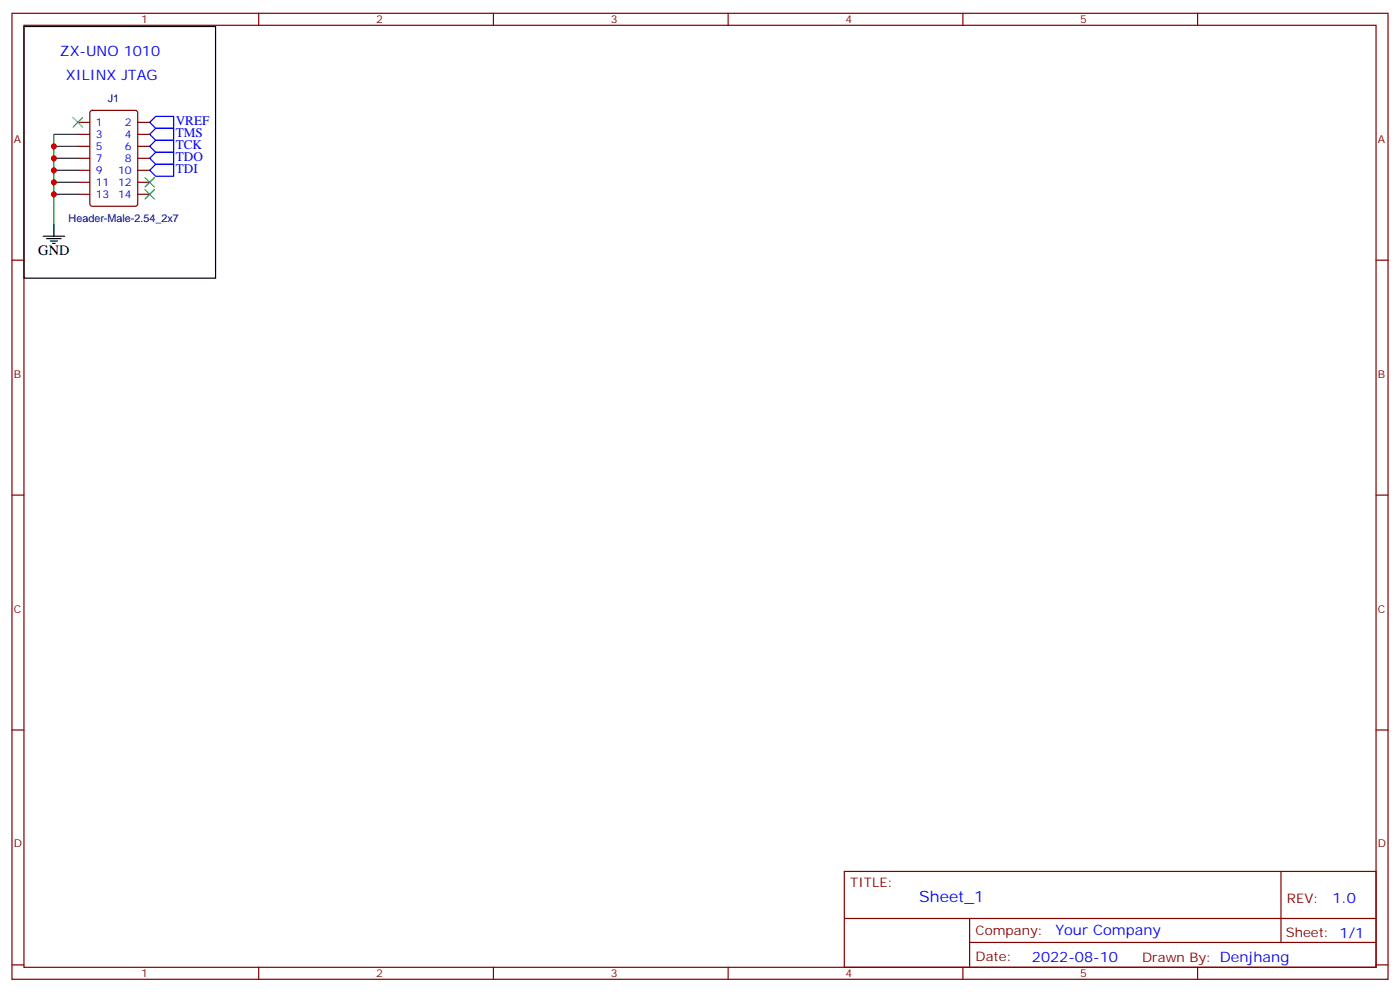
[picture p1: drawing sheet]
<svg xmlns="http://www.w3.org/2000/svg" width="412mm" height="292mm" viewBox="0 0 412 292" stroke-linecap="round" stroke-linejoin="round" font-family="sans-serif">
<g fill="none" stroke="#870000" stroke-width=".35">
<path d="M3.5 3.9h405.4v284.4h-405.4zM7.1 7.4h398.2v277.3h-398.2zM76.2 3.9v3.5M145.3 3.9v3.5M214.5 3.9v3.5M283.6 3.9v3.5M352.8 3.9v3.5M22.9 36h3.6M22.9 39.5h3.6M26.7 32.7l.5-.2h12.7l.6 .4 .1 27.1-.5 .7h-12.9l-.7-.4v-27.1zM40.6 36h3.5M40.6 39.5h3.5"/>
<path d="M22.9 43.1h3.6M22.9 46.6h3.6M22.9 50.1h3.6M22.9 53.7h3.6M22.9 57.2h3.6M40.6 43.1h3.5M40.6 46.6h3.5M40.6 50.1h3.5M40.6 53.7h3.5M40.6 57.2h3.5M3.5 76.6h3.6M405.3 76.6h3.6"/>
<path d="M3.5 145.7h3.6M405.3 145.7h3.6M3.5 214.9h3.6M405.3 214.9h3.6M248.7 256.5h156.6v28.2h-156.6zM377.3 256.5v20.9M248.7 270.4h156.5M285.6 277.4h119.6M285.6 270.4v14.1M3.5 284h3.6M76.2 284.7v3.6M145.3 284.7v3.6"/>
<path d="M214.5 284.7v3.6M283.6 284.7v3.6M352.8 284.7v3.6M405.3 284h3.6"/>
</g>
<path d="M21.5 34.6l2.8 2.8M24.3 34.6l-2.8 2.8M42.7 52.2l2.8 2.9M42.7 55.8l2.8 2.8M45.5 52.2l-2.8 2.9M45.5 55.8l-2.8 2.8" fill="none" stroke="#3c3" stroke-width=".35"/>
<path d="M7.1 7.8h56.4v74.1h-56.4zM12.7 69.5h6.3M13.8 70.2h4.2M14.8 70.9h2.1M15.5 71.6h.7M15.9 66v3.5" fill="none" stroke="#000" stroke-width=".35"/>
<path d="M22.9 39.5h-7v26.5M15.9 43.1h7M15.9 46.6h7M15.9 50.1h7M15.9 53.7h7M15.9 57.2h7" fill="none" stroke="#008700" stroke-width=".35"/>
<path d="M44.1 36l1.8-1.7h5.3v3.5h-5.3zM44.1 39.5l1.8-1.7h5.3v3.5h-5.3zM44.1 43.1l1.8-1.8h5.3v3.5h-5.3zM44.1 46.6l1.8-1.8h5.3v3.6h-5.3zM44.1 50.1l1.8-1.7h5.3v3.5h-5.3z" fill="none" stroke="#00f" stroke-width=".35"/>
<g fill="#c00">
<circle cx="15.9" cy="43.1" r=".88"/>
<circle cx="15.9" cy="46.6" r=".88"/>
<circle cx="15.9" cy="50.1" r=".88"/>
<circle cx="15.9" cy="53.7" r=".88"/>
<circle cx="15.9" cy="57.2" r=".88"/>
</g>
<text font-size="4.6" fill="#00f" x="270.8" y="265.5">Sheet_1</text>
<g font-size="4.2" fill="#00f">
<text x="17.6" y="16.6">ZX-UNO 1010</text>
<text x="19.4" y="23.7">XILINX JTAG</text>
<text x="392.5" y="265.8">1.0</text>
<text x="310.9" y="275.3">Your Company</text>
<text x="304" y="283.1">2022-08-10</text>
</g>
<text font-size="4.2" x="11.3" y="75.2">GND</text>
<g font-size="3.9" fill="#00f">
<text x="51.8" y="36.8">VREF</text>
<text x="51.8" y="40.3">TMS</text>
<text x="51.8" y="43.8">TCK</text>
<text x="51.8" y="47.4">TDO</text>
<text x="51.8" y="50.9">TDI</text>
</g>
<g font-size="3.9" fill="#800">
<text x="250.5" y="261.1">TITLE:</text>
<text x="379.1" y="265.8">REV:</text>
<text x="287.4" y="275.3">Company:</text>
<text x="378.7" y="275.9">Sheet: 1/1</text>
<text x="287.4" y="283">Date:</text>
<text x="336.4" y="283.1">Drawn By: Denjhang</text>
</g>
<g font-size="3.2" fill="#800">
<text x="41.6" y="6.9">1</text>
<text x="110.8" y="6.9">2</text>
<text x="179.9" y="6.9">3</text>
<text x="249.1" y="6.9">4</text>
<text x="318.2" y="6.9">5</text>
<text x="4.1" y="42">A</text>
<text x="405.9" y="42">A</text>
<text x="4.1" y="111.2">B</text>
<text x="405.9" y="111.2">B</text>
<text x="4.1" y="180.3">C</text>
<text x="405.9" y="180.3">C</text>
<text x="4.1" y="249.4">D</text>
<text x="405.9" y="249.4">D</text>
<text x="41.6" y="287.7">1</text>
<text x="110.8" y="287.7">2</text>
<text x="179.9" y="287.7">3</text>
<text x="249.1" y="287.7">4</text>
<text x="318.2" y="287.7">5</text>
</g>
<g font-size="3.2" fill="#000080">
<text x="31.8" y="30.1">J1</text>
<text x="20.2" y="65.4">Header-Male-2.54_2x7</text>
</g>
<g font-size="3.2" fill="#00f">
<text x="28.2" y="37.1">1</text>
<text x="28.2" y="40.6">3</text>
<text x="36.8" y="37.1">2</text>
<text x="36.8" y="40.6">4</text>
<text x="28.2" y="44.1">5</text>
<text x="28.2" y="47.7">7</text>
<text x="36.8" y="44.1">6</text>
<text x="36.8" y="47.7">8</text>
<text x="28.2" y="51.2">9</text>
<text x="34.8" y="51.2">10</text>
<text x="28.2" y="54.7">11</text>
<text x="28.2" y="58.2">13</text>
<text x="34.8" y="54.7">12</text>
<text x="34.8" y="58.2">14</text>
</g>
</svg>
